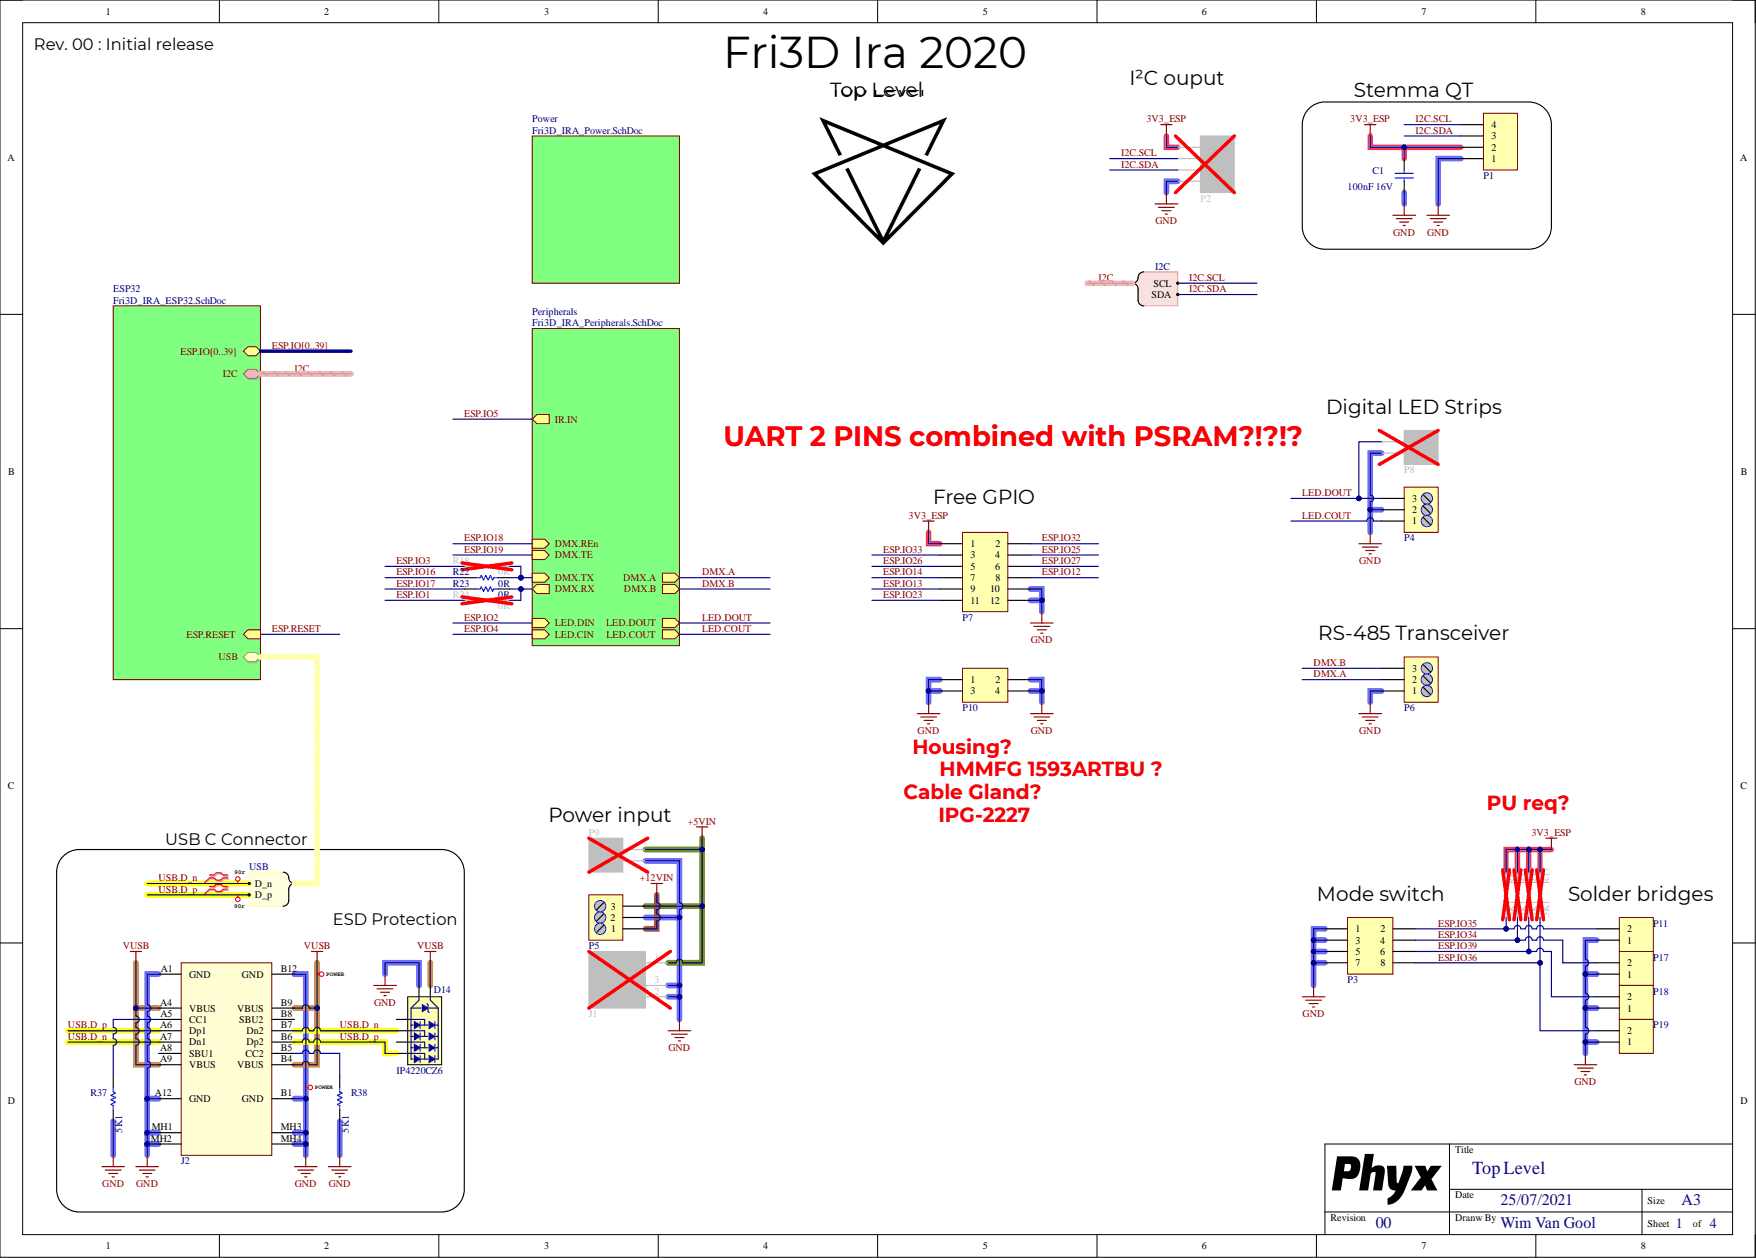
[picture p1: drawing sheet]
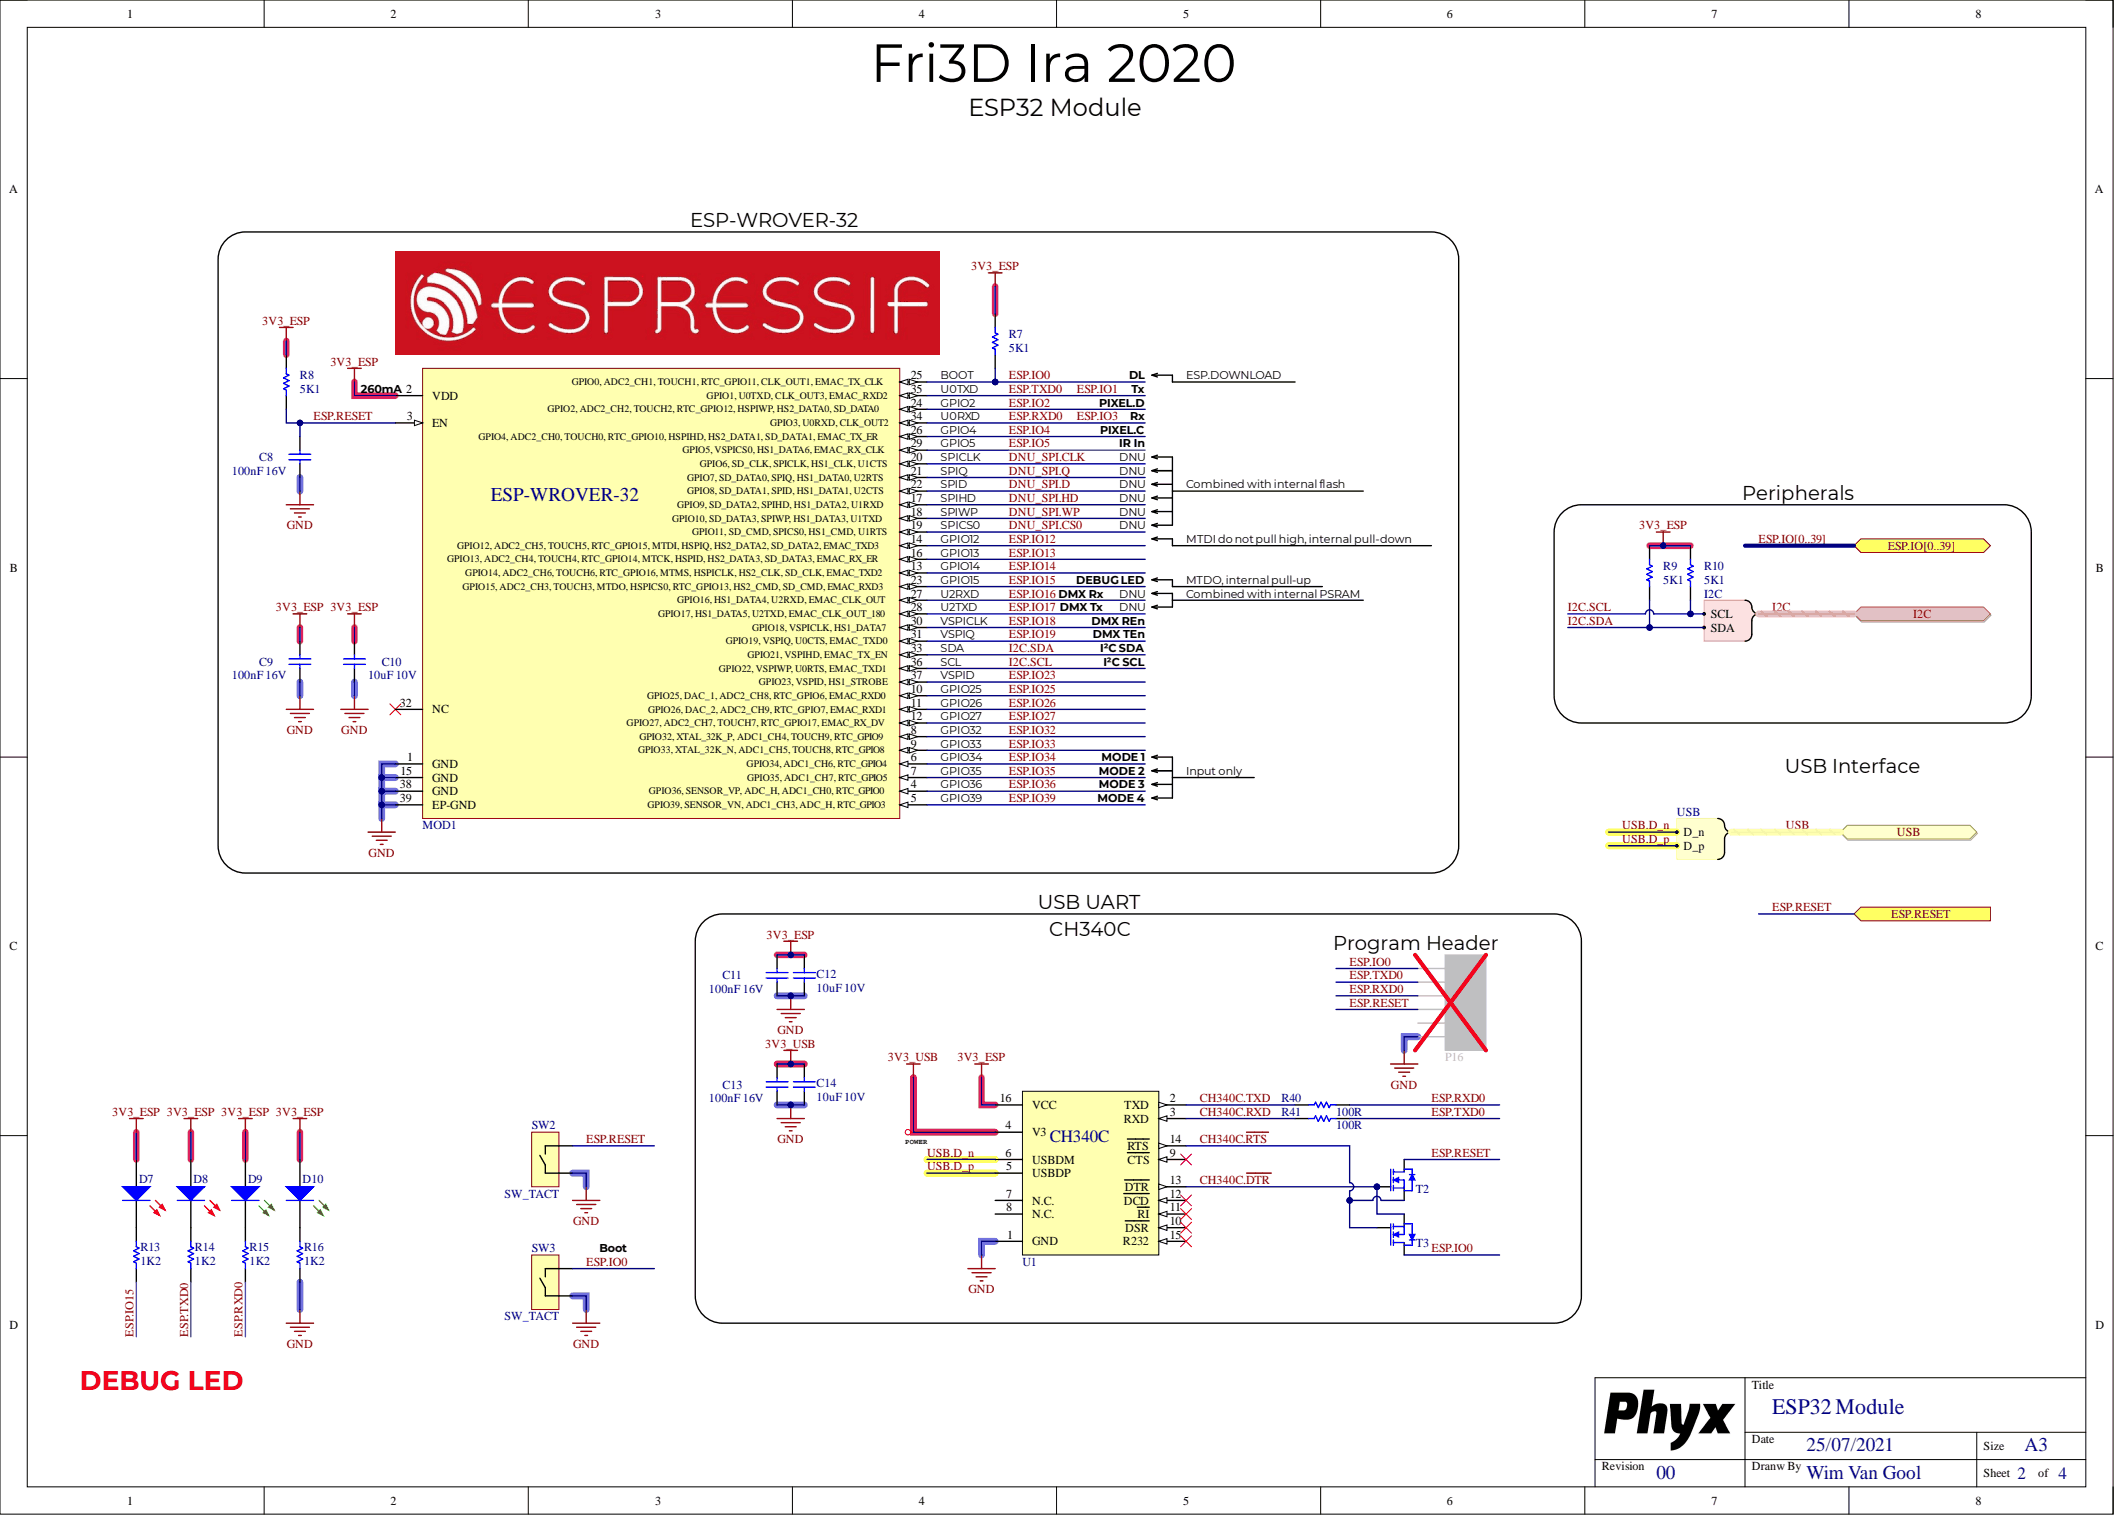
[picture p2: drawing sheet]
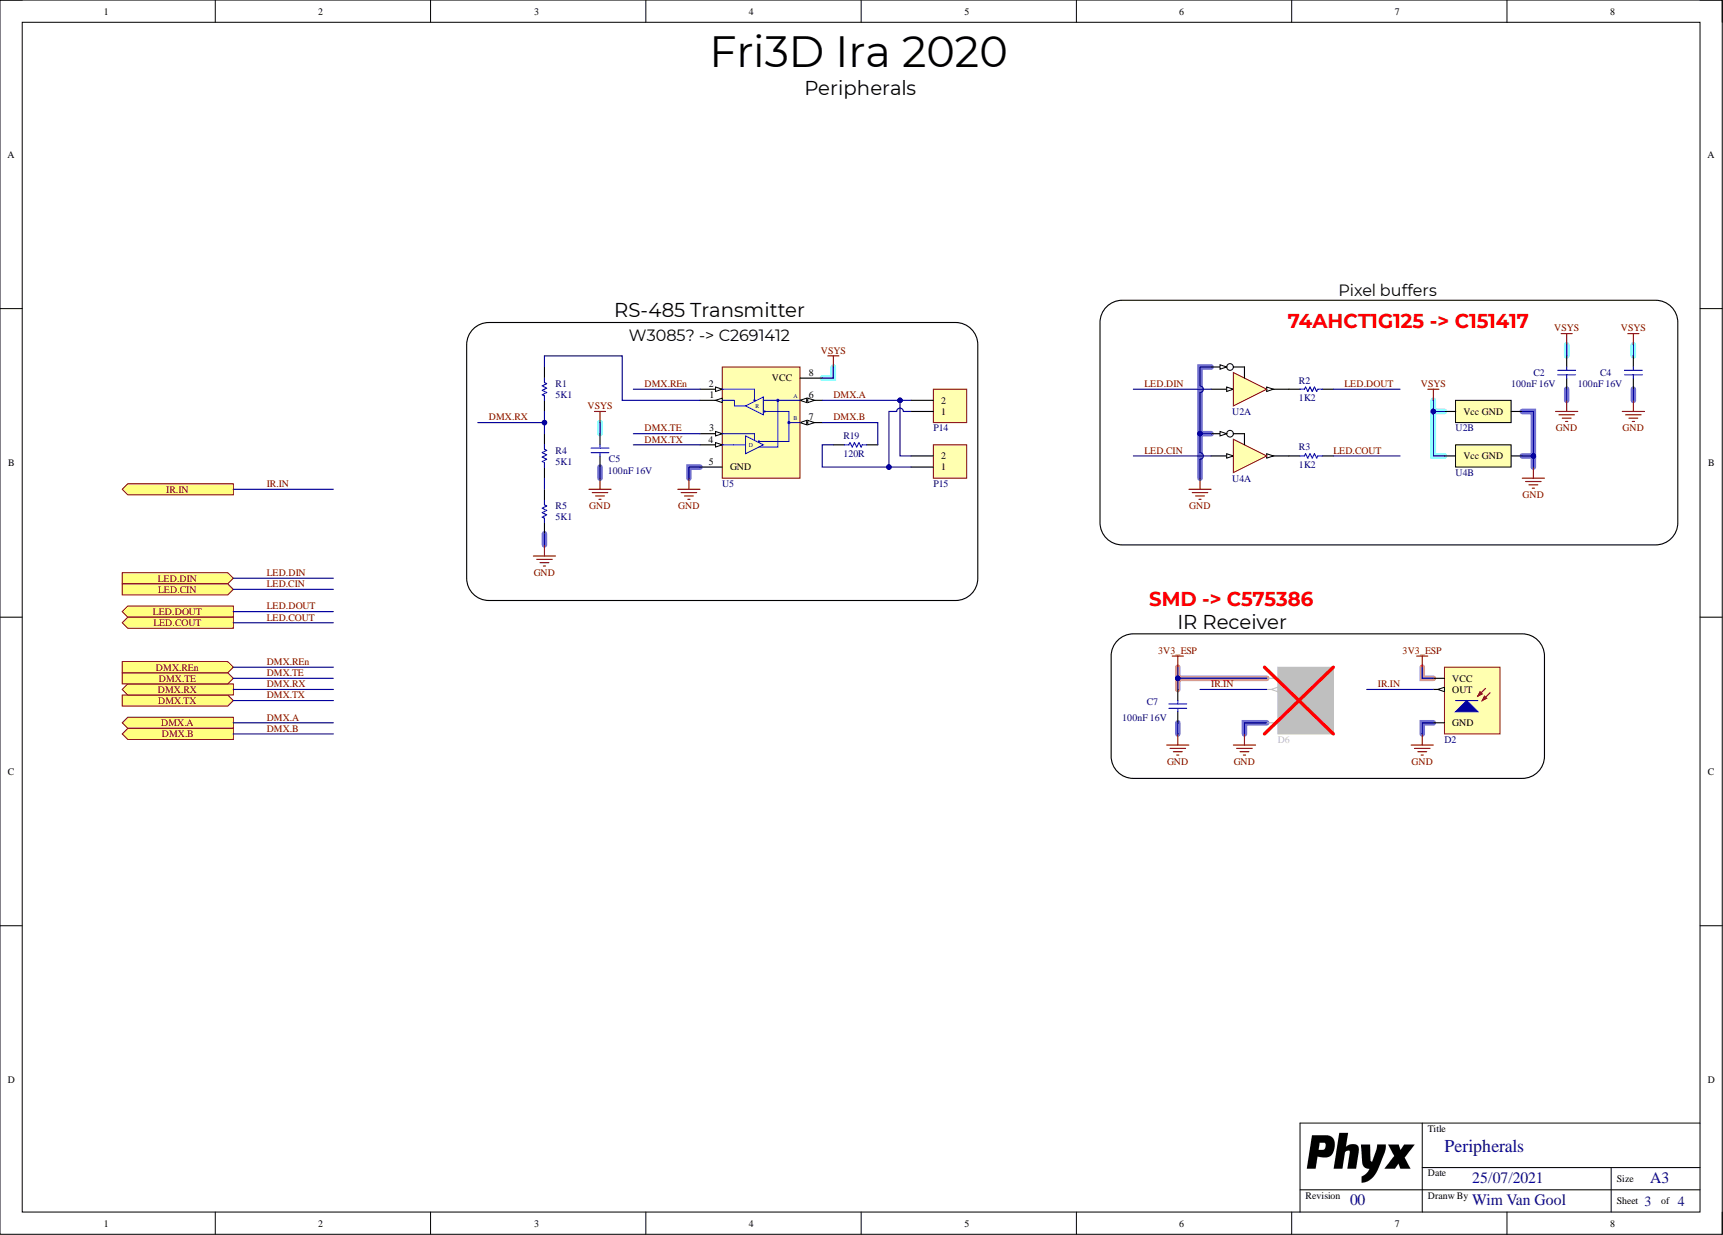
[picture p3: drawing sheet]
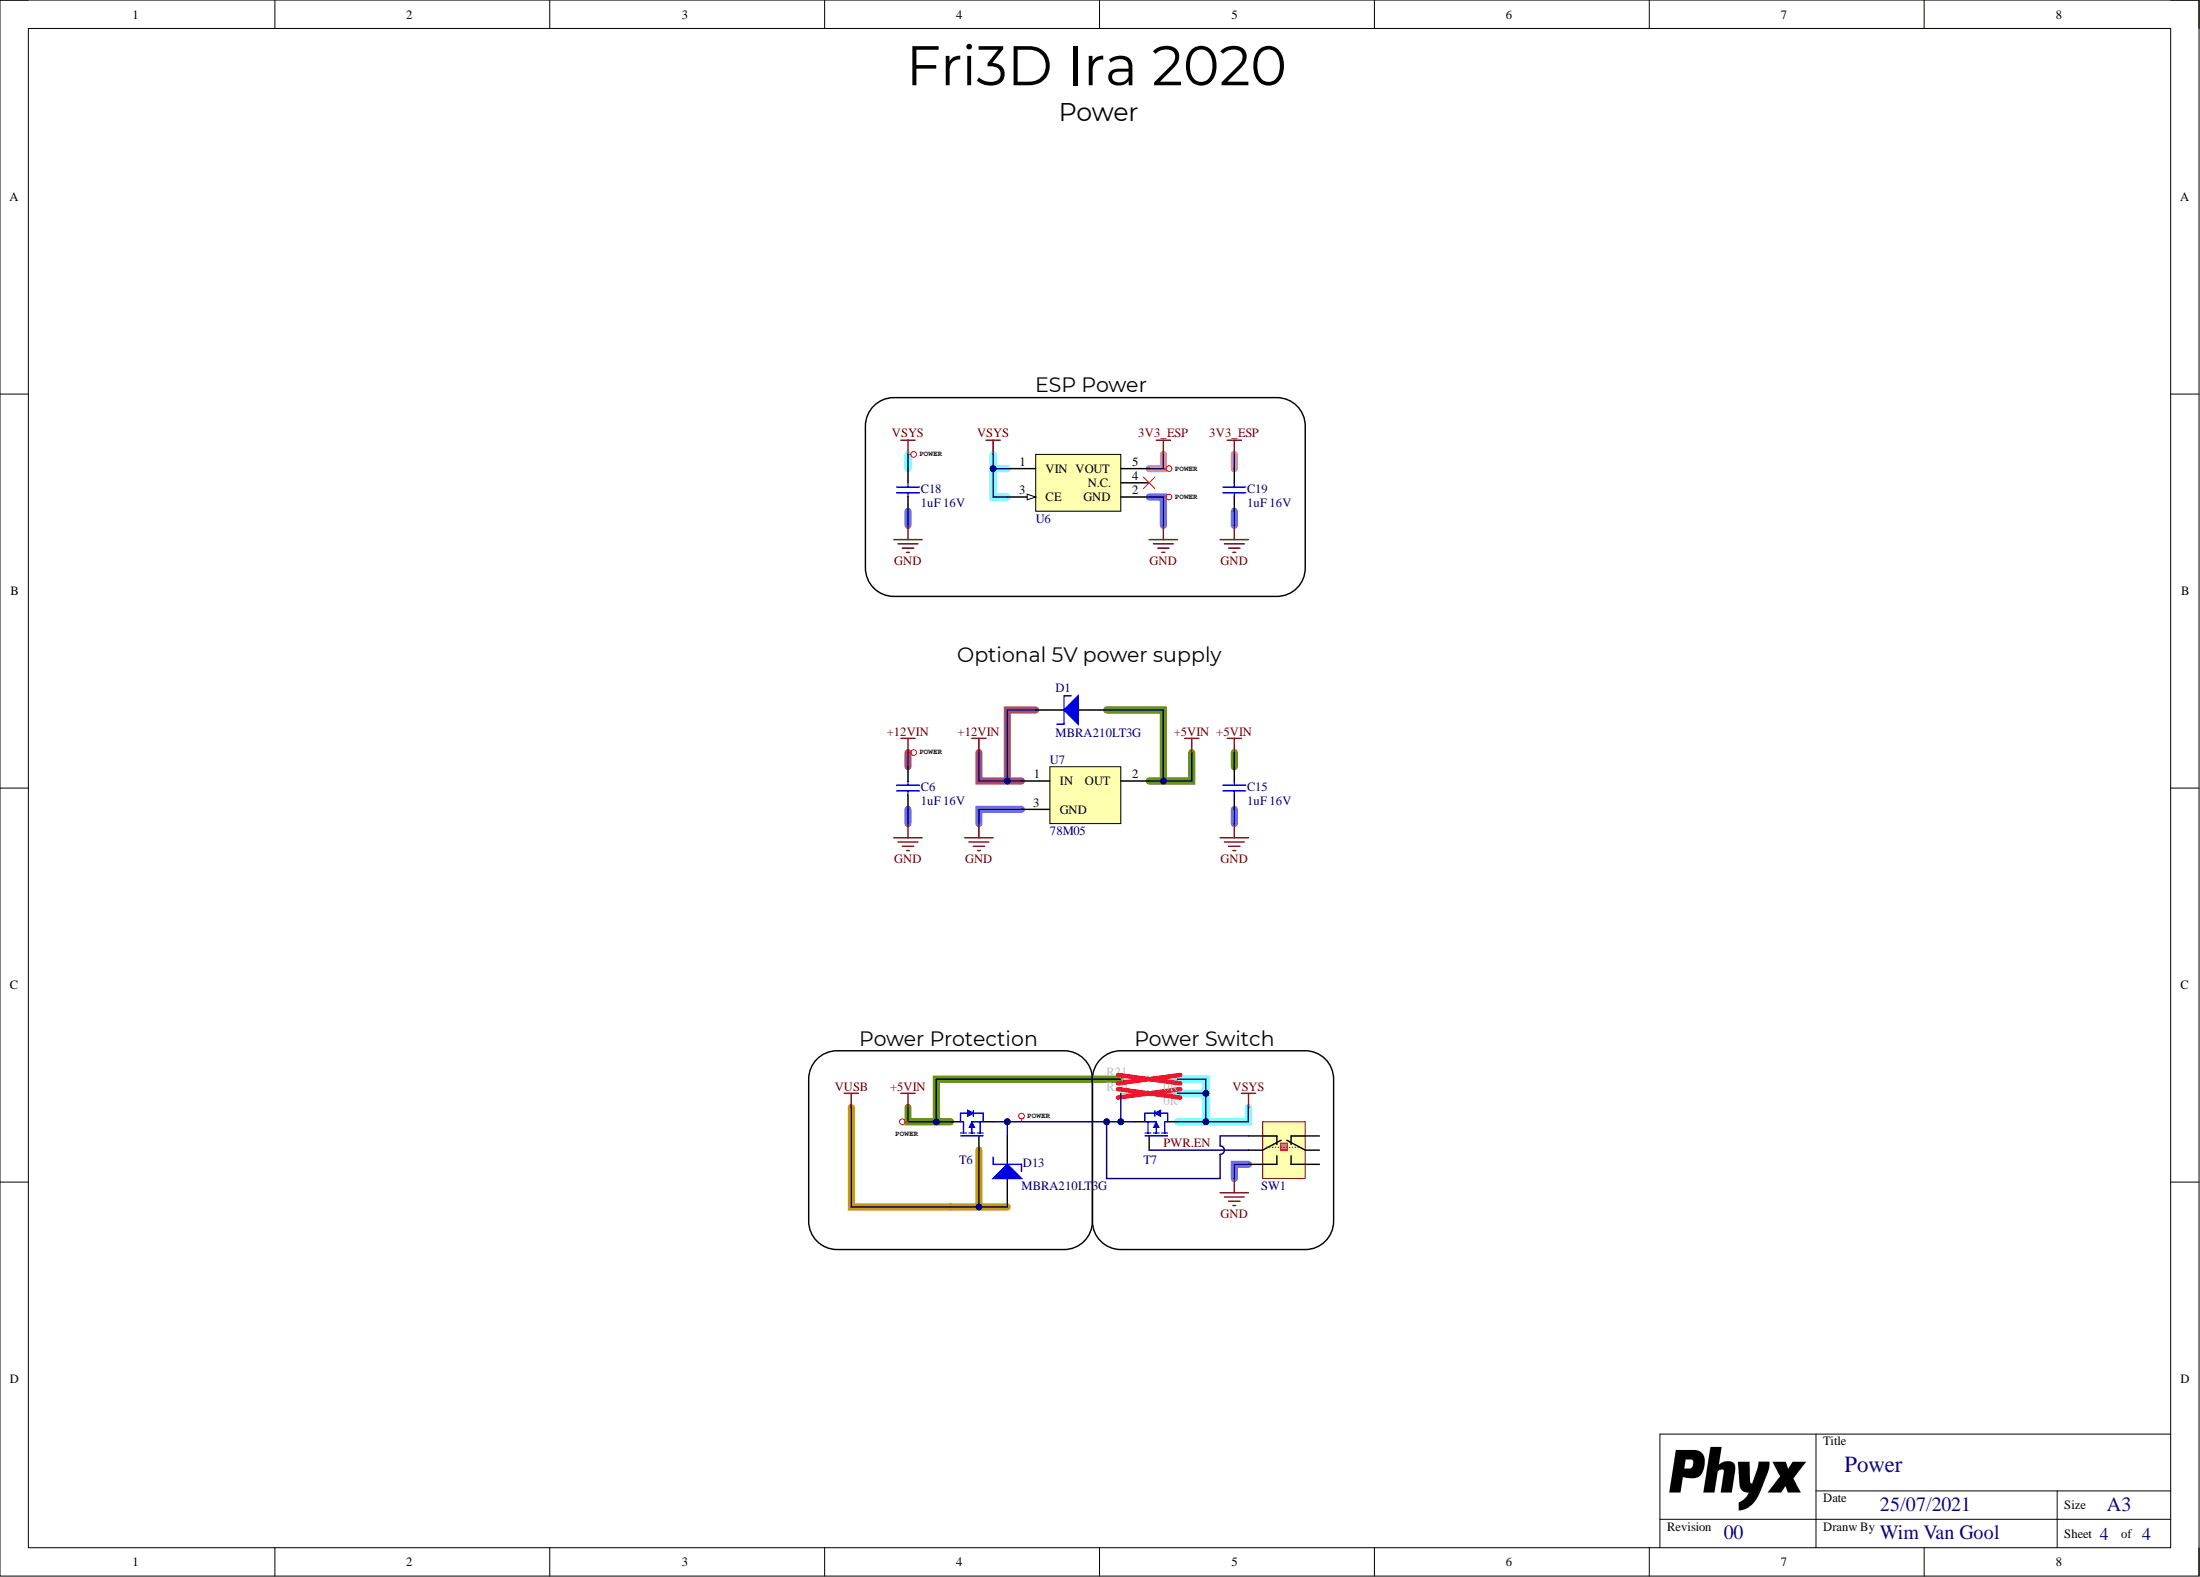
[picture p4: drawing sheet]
# Altium project Fri3D_IRA_00.PrjPcb
PCB_ENGINEER: WimVG; PCB_REV: 00; PCB_TITLE: Fri3D Ira 2020
4 sheets, 86 parts. Net scope: hierarchical (ports join the sheet entries above them; power ports are global).
Board file: Fri3D_IRA_00.PcbDoc
Sheets:
  Fri3D_IRA_00.SchDoc
    Peripherals = Fri3D_IRA_Peripherals.SchDoc
    Power = Fri3D_IRA_Power.SchDoc
    ESP32 = Fri3D_IRA_ESP32.SchDoc

## Sheet Fri3D_IRA_00.SchDoc: Top Level
size A3; Date: 25/07/2021; DrawnBy: Wim Van Gool; DocumentNumber: 1; Revision: 00; SheetNumber: 1; SheetTotal: 4

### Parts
C1  value 100nF 16V  [C0603_N]
D14  value IP4220CZ6  [NXP_SOT457]  (hidden comment: TVS Diode Dual USB)
J1  Socket RA 5.5  with 2.5 barrel  [Cliff_DC10]  (value not drawn)
J2  USB 2.0 C Reversible Receptacle Horizontal  [HRO_TYPE-C-31-M-12]  (value not drawn)
P1  Header 1.0mm RA Shrouded 4  [WE_665104131822]  (value not drawn)
P2  Header 4  [HDR1X4]  (value not drawn)
P3  Header 4x2  [HDR2X4]  (value not drawn)
P4  3 Way Screw HDR 5,08mm  [TERM_BLK-0508-3-90]  (value not drawn)
P5  3 Way Screw HDR 5,08mm  [TERM_BLK-0508-3-90]  (value not drawn)
P6  3 Way Screw HDR 5,08mm  [TERM_BLK-0508-3-90]  (value not drawn)
P7  Header 6X2  [HDR2X6]  (value not drawn)
P8  2 Way Screw HDR 5,08mm  [TERM_BLK-0508-2-90]  (value not drawn)
P9  2 Way Screw HDR 5,08mm  [TERM_BLK-0508-2-90]  (value not drawn)
P10  Header 2X2  [HDR2X2]  (value not drawn)
P11  Easy to solder connection  [SOLDER_SW_V_1MM]  (value not drawn)
P17  Easy to solder connection  [SOLDER_SW_V_1MM]  (value not drawn)
P18  Easy to solder connection  [SOLDER_SW_V_1MM]  (value not drawn)
P19  Easy to solder connection  [SOLDER_SW_V_1MM]  (value not drawn)
R6  value 5K1  [R0603_N]  (hidden comment: RESISTOR)
R11  value 5K1  [R0603_N]  (hidden comment: RESISTOR)
R12  value 5K1  [R0603_N]  (hidden comment: RESISTOR)
R17  value 5K1  [R0603_N]  (hidden comment: RESISTOR)
R18  value 0R  [R0603_N]  (hidden comment: RESISTOR)
R22  value 0R  [R0603_N]  (hidden comment: RESISTOR)
R23  value 0R  [R0603_N]  (hidden comment: RESISTOR)
R24  value 0R  [R0603_N]  (hidden comment: RESISTOR)
R37  value 5K1  [R0603_N]  (hidden comment: RESISTOR)
R38  value 5K1  [R0603_N]  (hidden comment: RESISTOR)

### Blocks framed on the sheet
Stemma QT: C1 P1

### Sub-sheets
ESP32 = Fri3D_IRA_ESP32.SchDoc: I2C (harness I2C), USB (harness USB), ESP.RESET (in), ESP.IO[0..39] (bidir)
Peripherals = Fri3D_IRA_Peripherals.SchDoc: LED.DIN (in), LED.DOUT (out), IR.IN (out), DMX.RX (out), DMX.A (out), DMX.B (out), LED.CIN (in), LED.COUT (out), DMX.TX (in), DMX.REn (in), DMX.TE (in)
Power = Fri3D_IRA_Power.SchDoc: no entries

### Harnesses
USB: D_p, D_n
I2C: SDA, SCL

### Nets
3V3_ESP: C1.1 P1.2 P2.4 P7.1 R6.1 R11.1 R12.1 R17.1
+5VIN: J1.1 P5.3 P9.2
+12VIN: P5.1
GND: C1.2 D14.2(GND) J1.2 J1.3 J2.A1(GND) J2.A12(GND) J2.B1(GND) J2.B12(GND) J2.MH1(Tab) J2.MH2(Tab) J2.MH3(Tab) J2.MH4(Tab) P1.1 P2.1 P3.1 P3.3 P3.5 P3.7 P4.2 P5.2 P6.1 P7.10 P7.12 P8.1 P9.1 P10.1 P10.2 P10.3 P10.4 P11.1 P17.1 P18.1 P19.1 R37.2 R38.2
VUSB: D14.5(VBus) J2.A4(VBUS) J2.A9(VBUS) J2.B4(VBUS) J2.B9(VBUS)
DMX.A: P6.2 ; sheet Peripherals/DMX.A
DMX.B: P6.3 ; sheet Peripherals/DMX.B
DMX.RX: R23.1 R24.1 ; sheet Peripherals/DMX.RX
DMX.TX: R18.1 R22.1 ; sheet Peripherals/DMX.TX
ESP.IO1: R24.2
ESP.IO3: R18.2
ESP.IO12: P7.8
ESP.IO13: P7.9
ESP.IO14: P7.7
ESP.IO16: R22.2
ESP.IO17: R23.2
ESP.IO23: P7.11
ESP.IO25: P7.4
ESP.IO26: P7.5
ESP.IO27: P7.6
ESP.IO32: P7.2
ESP.IO33: P7.3
ESP.IO34: P3.4 P17.2 R11.2
ESP.IO35: P3.2 P11.2 R6.2
ESP.IO36: P3.8 P19.2 R17.2
ESP.IO39: P3.6 P18.2 R12.2
I2C.SCL: P1.4 P2.3 ; sheet ESP32/I2C.SCL
I2C.SDA: P1.3 P2.2 ; sheet ESP32/I2C.SDA
LED.COUT: P4.1 ; sheet Peripherals/LED.COUT
LED.DOUT: P4.3 P8.2 ; sheet Peripherals/LED.DOUT
USB.D_n: D14.1 J2.A7(Dn1) J2.B7(Dn2) ; sheet ESP32/USB.D_n
USB.D_p: D14.6 J2.A6(Dp1) J2.B6(Dp2) ; sheet ESP32/USB.D_p
NetJ2_A5: J2.A5(CC1) R37.1
NetJ2_B5: J2.B5(CC2) R38.1

Not connected (* = marked no-connect by the designer): D14 3 4; J2 A8(SBU1) B8(SBU2)

### Buses and harness runs
bus ESP.IO[0..39] = sheet ESP32/ESP.IO[0..39]
harness I2C = sheet ESP32/I2C

### Layout directives
net class 90r: USB.D_n, USB.D_p
differential pair: USB.D_n, USB.D_p
net class POWER: GND, VUSB

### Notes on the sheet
- Rev. 00 : Initial release
- I²C ouput
- (near P8) Digital LED Strips
- UART 2 PINS combined with PSRAM?!?!?
- (near P7) Free GPIO
- (near P6) RS-485 Transceiver
- (near P10) Housing?
- (near P9) Power input
- Cable Gland?
- IPG-2227
- HMMFG 1593ARTBU ?
- PU req?
- USB C Connector
- ESD Protection
- (near P3) Mode switch
- Solder bridges

## Sheet Fri3D_IRA_Peripherals.SchDoc: Peripherals
size A3; Date: 25/07/2021; DrawnBy: Wim Van Gool; DocumentNumber: 3; Revision: 00; SheetNumber: 3; SheetTotal: 4

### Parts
C2  value 100nF 16V  [C0603_N]
C4  value 100nF 16V  [C0603_N]
C5  value 100nF 16V  [C0603_N]
C7  value 100nF 16V  [C0603_N]
D2  ZIRM-5042B-42-Z2 Infrared Receiver 38 kHz 45° 2.7-5.5V 940nm  [CHAU_ZIRM-5042B-42-Z2]  (value not drawn)
D6  IRM-3638N3F14 Infrared Receiver 38 kHz 45° 2.7-5.5V  [VIS_TSOP381x_BENT]  (value not drawn)
P14  Easy to solder connection  [SOLDER_SW_V_1MM]  (value not drawn)
P15  Header 2  [HDR1X2]  (value not drawn)
R1  value 5K1  [R0603_N]  (hidden comment: RESISTOR)
R2  value 1K2  [R0603_N]  (hidden comment: RESISTOR)
R3  value 1K2  [R0603_N]  (hidden comment: RESISTOR)
R4  value 5K1  [R0603_N]  (hidden comment: RESISTOR)
R5  value 5K1  [R0603_N]  (hidden comment: RESISTOR)
R19  value 120R  [R1206]  (hidden comment: RESISTOR)
U2  SN74AHCT1G125DCKR  Buffer, Tri-State, 4.5V to 5.5V  [TI_DCK_R-PDSO-G5]  (value not drawn)  (parts A,B of 2)
U4  SN74AHCT1G125DCKR  Buffer, Tri-State, 4.5V to 5.5V  [TI_DCK_R-PDSO-G5]  (value not drawn)  (parts A,B of 2)
U5  RS-485 5V Transceiver  [SOIC_N_8]  (value not drawn)

### Blocks framed on the sheet
74AHCT1G125 -> C151417: C2 C4 R2 R3 U2 U4
RS-485 Transmitter: C5 P14 P15 R1 R4 R5 R19 U5
IR Receiver: C7 D2 D6

### Ports
DMX.A (out), DMX.B (out), DMX.REn (in), DMX.RX (out), DMX.TE (in), DMX.TX (in), IR.IN (out), LED.CIN (in), LED.COUT (out), LED.DIN (in), LED.DOUT (out)

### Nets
3V3_ESP: C7.1 D2.3(VCC) D6.3(VCC)
GND: C2.2 C4.2 C5.2 C7.2 D2.2(GND) D6.2(GND) R5.2 U2.1(~{OE}) U2.3(GND) U4.1(~{OE}) U4.3(GND) U5.5(GND)
VSYS: C2.1 C4.1 C5.1 U2.5(Vcc) U4.5(Vcc) U5.8(VCC)
DMX.A: P14.2 P15.2 U5.6(A) ; port DMX.A
DMX.B: R19.2 U5.7(B) ; port DMX.B
DMX.REn: U5.2(~{RE}) ; port DMX.REn
DMX.RX: R1.2 R4.1 ; port DMX.RX
DMX.TE: U5.3(DE) ; port DMX.TE
DMX.TX: U5.4(DI) ; port DMX.TX
IR.IN: D2.1(OUT) D6.1(OUT) ; port IR.IN  [project net ESP.IO5]
LED.CIN: U4.2(A) ; port LED.CIN  [project net ESP.IO4]
LED.COUT: R3.2 ; port LED.COUT
LED.DIN: U2.2(A) ; port LED.DIN  [project net ESP.IO2]
LED.DOUT: R2.2 ; port LED.DOUT
NetP14_1: P14.1 P15.1 R19.1
NetR1_1: R1.1 U5.1(RO)
NetR2_1: R2.1 U2.4(Y)
NetR3_1: R3.1 U4.4(Y)
NetR4_2: R4.2 R5.1

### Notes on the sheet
- Pixel buffers
- (near U5) W3085? -> C2691412
- SMD -> C575386

## Sheet Fri3D_IRA_Power.SchDoc: Power
size A3; Date: 25/07/2021; DrawnBy: Wim Van Gool; DocumentNumber: 4; Revision: 00; SheetNumber: 4; SheetTotal: 4

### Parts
C6  value 1uF 16V  [C0603_N]  (hidden comment: CAP_CERAMIC)
C15  value 1uF 16V  [C0603_N]  (hidden comment: CAP_CERAMIC)
C18  value 1uF 16V  [C0603_N]  (hidden comment: CAP_CERAMIC)
C19  value 1uF 16V  [C0603_N]  (hidden comment: CAP_CERAMIC)
D1  MBRA210LT3G  [SMA_AC]
D13  MBRA210LT3G  [SMA_AC]
R20  value 0R  [R0603_N]  (hidden comment: RESISTOR)
R21  value 0R  [R0603_N]  (hidden comment: RESISTOR)
SW1  Mini slide switch 2P2T  [MSS22D18]  (value not drawn)
T6  -2.3A -20V P-Ch MOSFET Vgs -1V  [SOT23-3]  (value not drawn)
T7  -2.3A -20V P-Ch MOSFET Vgs -1V  [SOT23-3]  (value not drawn)
U6  3V3 LDO 700mA 50mV  [SOT23-5]  (value not drawn)
U7  78M05  [TO-252]

### Blocks framed on the sheet
ESP Power: C18 C19 U6
Power Protection: D13 T6
Power Switch: R20 R21 SW1 T7

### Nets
3V3_ESP: C19.1 U6.5(VOUT)
+5VIN: C15.1 D1.A R21.2 T6.3(D) U7.2(OUT)
+12VIN: C6.1 D1.C U7.1(IN)
GND: C6.2 C15.2 C18.2 C19.2 SW1.5 U6.2(GND) U7.3(GND)
VSYS: C18.1 R20.1 R21.1 T7.3(D) U6.1(VIN) U6.3(CE)
VUSB: D13.A T6.1(G)
PWR.EN: SW1.3 T7.1(G)
NetD13_C: D13.C R20.2 SW1.1 T6.2(S) T7.2(S)

Not connected (* = marked no-connect by the designer): SW1 2 4 6(5); U6 4(N.C.)*

### Layout directives
net class POWER: 3V3_ESP, +5VIN, +12VIN, GND, NetD13_C, VSYS

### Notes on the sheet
- (near D1) Optional 5V power supply

## Sheet Fri3D_IRA_ESP32.SchDoc: ESP32 Module
size A3; Date: 25/07/2021; DrawnBy: Wim Van Gool; DocumentNumber: 2; Revision: 00; SheetNumber: 2; SheetTotal: 4

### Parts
C8  value 100nF 16V  [C0603_N]
C9  value 100nF 16V  [C0603_N]
C10  value 10uF 10V  [C0805_N]  (hidden comment: CAP_CERAMIC)
C11  value 100nF 16V  [C0603_N]
C12  value 10uF 10V  [C0805_N]  (hidden comment: CAP_CERAMIC)
C13  value 100nF 16V  [C0603_N]
C14  value 10uF 10V  [C0805_N]  (hidden comment: CAP_CERAMIC)
D7  Default 0805 Red LED  [LED_0805_RD]  (value not drawn)
D8  Default 0805 Red LED  [LED_0805_RD]  (value not drawn)
D9  Default 0805 Green LED  [LED_0805_GR]  (value not drawn)
D10  Default 0805 Green LED  [LED_0805_GR]  (value not drawn)
MOD1  ESP-32 based ESP-WROVER-32  [ESP-WROVER-32]  (value not drawn)
P16  Header 6  [HDR1X6]  (value not drawn)
R7  value 5K1  [R0603_N]  (hidden comment: RESISTOR)
R8  value 5K1  [R0603_N]  (hidden comment: RESISTOR)
R9  value 5K1  [R0603_N]  (hidden comment: RESISTOR)
R10  value 5K1  [R0603_N]  (hidden comment: RESISTOR)
R13  value 1K2  [R0603_N]  (hidden comment: RESISTOR)
R14  value 1K2  [R0603_N]  (hidden comment: RESISTOR)
R15  value 1K2  [R0603_N]  (hidden comment: RESISTOR)
R16  value 1K2  [R0603_N]  (hidden comment: RESISTOR)
R40  value 100R  [R0603_N]  (hidden comment: RESISTOR)
R41  value 100R  [R0603_N]  (hidden comment: RESISTOR)
SW2  SW_TACT  [WE_430181038816]
SW3  SW_TACT  [WE_430181038816]
T2  0.2A N-Ch MOSFET Vgs 3.2  [SOT23-3]  (value not drawn)
T3  0.2A N-Ch MOSFET Vgs 3.2  [SOT23-3]  (value not drawn)
U1  USB to full UART with internal crystal  [SOIC_N_16]  (value not drawn)

### Blocks framed on the sheet
ESP-WROVER-32: C8-C10 MOD1 R7 R8
Peripherals: R9 R10

### Ports
ESP.IO[0..39] (bidir), ESP.RESET (in), I2C (harness I2C), USB (harness USB)

### Harnesses
I2C: SDA, SCL
USB: D_p, D_n

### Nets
3V3_ESP: C9.1 C10.1 C11.1 C12.2 D7.1(A) D8.1(A) D9.1(A) D10.1(A) MOD1.2(VDD) R7.1 R8.1 R9.1 R10.1 U1.16(VCC)
3V3_USB: C13.1 C14.2 U1.4(V3)
GND: C8.2 C9.2 C10.2 C11.2 C12.1 C13.2 C14.1 MOD1.1(GND) MOD1.15(GND) MOD1.38(GND) MOD1.39(EP-GND) P16.1 R16.2 SW2.2 SW3.2 U1.1(GND)
CH340C.~{DTR}: T2.1(G) T3.2(S) U1.13(~{DTR})
CH340C.~{RTS}: T2.2(S) T3.1(G) U1.14(~{RTS})
CH340C.RXD: R41.1 U1.3(RXD)
CH340C.TXD: R40.1 U1.2(TXD)
DNU_SPI.CLK: MOD1.20(GPIO6,_SD_CLK,_SPICLK,_HS1_CLK,_U1CTS)
DNU_SPI.CS0: MOD1.19(GPIO11,_SD_CMD,_SPICS0,_HS1_CMD,_U1RTS)
DNU_SPI.D: MOD1.22(GPIO8,_SD_DATA1,_SPID,_HS1_DATA1,_U2CTS)
DNU_SPI.HD: MOD1.17(GPIO9,_SD_DATA2,_SPIHD,_HS1_DATA2,_U1RXD)
DNU_SPI.Q: MOD1.21(GPIO7,_SD_DATA0,_SPIQ,_HS1_DATA0,_U2RTS)
DNU_SPI.WP: MOD1.18(GPIO10,_SD_DATA3,_SPIWP,_HS1_DATA3,_U1TXD)
ESP.IO0: MOD1.25(GPIO0,_ADC2_CH1,_TOUCH1,_RTC_GPIO11,_CLK_OUT1,_EMAC_TX_CLK) P16.6 R7.2 SW3.1 T3.3(D)
ESP.IO1: MOD1.35(GPIO1,_U0TXD,_CLK_OUT3,_EMAC_RXD2) P16.5 R14.2 R41.2  [also labelled ESP.TXD0]
ESP.IO2: MOD1.24(GPIO2,_ADC2_CH2,_TOUCH2,_RTC_GPIO12,_HSPIWP,_HS2_DATA0,_SD_DATA0)
ESP.IO3: MOD1.34(GPIO3,_U0RXD,_CLK_OUT2) P16.4 R15.2 R40.2  [also labelled ESP.RXD0]
ESP.IO4: MOD1.26(GPIO4,_ADC2_CH0,_TOUCH0,_RTC_GPIO10,_HSPIHD,_HS2_DATA1,_SD_DATA1,_EMAC_TX_ER)
ESP.IO5: MOD1.29(GPIO5,_VSPICS0,_HS1_DATA6,_EMAC_RX_CLK)
ESP.IO12: MOD1.14(GPIO12,_ADC2_CH5,_TOUCH5,_RTC_GPIO15,_MTDI,_HSPIQ,_HS2_DATA2,_SD_DATA2,_EMAC_TXD3)
ESP.IO13: MOD1.16(GPIO13,_ADC2_CH4,_TOUCH4,_RTC_GPIO14,_MTCK,_HSPID,_HS2_DATA3,_SD_DATA3,_EMAC_RX_ER)
ESP.IO14: MOD1.13(GPIO14,_ADC2_CH6,_TOUCH6,_RTC_GPIO16,_MTMS,_HSPICLK,_HS2_CLK,_SD_CLK,_EMAC_TXD2)
ESP.IO15: MOD1.23(GPIO15,_ADC2_CH3,_TOUCH3,_MTDO,_HSPICS0,_RTC_GPIO13,_HS2_CMD,_SD_CMD,_EMAC_RXD3) R13.2
ESP.IO16: MOD1.27(GPIO16,_HS1_DATA4,_U2RXD,_EMAC_CLK_OUT)
ESP.IO17: MOD1.28(GPIO17,_HS1_DATA5,_U2TXD,_EMAC_CLK_OUT_180)
ESP.IO18: MOD1.30(GPIO18,_VSPICLK,_HS1_DATA7)  [project net DMX.REn]
ESP.IO19: MOD1.31(GPIO19,_VSPIQ,_U0CTS,_EMAC_TXD0)  [project net DMX.TE]
ESP.IO23: MOD1.37(GPIO23,_VSPID,_HS1_STROBE)
ESP.IO25: MOD1.10(GPIO25,_DAC_1,_ADC2_CH8,_RTC_GPIO6,_EMAC_RXD0)
ESP.IO26: MOD1.11(GPIO26,_DAC_2,_ADC2_CH9,_RTC_GPIO7,_EMAC_RXD1)
ESP.IO27: MOD1.12(GPIO27,_ADC2_CH7,_TOUCH7,_RTC_GPIO17,_EMAC_RX_DV)
ESP.IO32: MOD1.8(GPIO32,_XTAL_32K_P,_ADC1_CH4,_TOUCH9,_RTC_GPIO9)
ESP.IO33: MOD1.9(GPIO33,_XTAL_32K_N,_ADC1_CH5,_TOUCH8,_RTC_GPIO8)
ESP.IO34: MOD1.6(GPIO34,_ADC1_CH6,_RTC_GPIO4)
ESP.IO35: MOD1.7(GPIO35,_ADC1_CH7,_RTC_GPIO5)
ESP.IO36: MOD1.4(GPIO36,_SENSOR_VP,_ADC_H,_ADC1_CH0,_RTC_GPIO0)
ESP.IO39: MOD1.5(GPIO39,_SENSOR_VN,_ADC1_CH3,_ADC_H,_RTC_GPIO3)
ESP.RESET: C8.1 MOD1.3(EN) P16.3 R8.2 SW2.1 T2.3(D) ; port ESP.RESET
I2C.SCL: MOD1.36(GPIO22,_VSPIWP,_U0RTS,_EMAC_TXD1) R10.2 ; port I2C.SCL
I2C.SDA: MOD1.33(GPIO21,_VSPIHD,_EMAC_TX_EN) R9.2 ; port I2C.SDA
USB.D_n: U1.6(USBDM) ; port USB.D_n
USB.D_p: U1.5(USBDP) ; port USB.D_p
NetD7_2: D7.2(K) R13.1
NetD8_2: D8.2(K) R14.1
NetD9_2: D9.2(K) R15.1
NetD10_2: D10.2(K) R16.1

Not connected (* = marked no-connect by the designer): MOD1 32(NC)*; P16 2; U1 7(N.C.) 8(N.C.) 9(~{CTS})* 10(~{DSR})* 11(~{RI})* 12(~{DCD})* 15(R232)*

### Buses and harness runs
bus ESP.IO[0..39] = port ESP.IO[0..39]
harness I2C = port I2C
harness USB = port USB

### Layout directives
net class POWER: 3V3_USB

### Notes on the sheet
- BOOT
- U0TXD
- DL
- Tx
- ESP.DOWNLOAD
- (near MOD1) 260mA
- (near MOD1) SPICLK
- U0RXD
- GPIO2
- (near MOD1) GPIO4
- (near MOD1) GPIO5
- IR In
- Rx
- DNU
- PIXEL.D
- PIXEL.C
- (near MOD1) SPIQ
- (near MOD1) SPID
- (near MOD1) SPIHD
- (near MOD1) SPIWP
- (near MOD1) SPICS0
- Combined with internal flash
- (near MOD1) U2RXD
- (near MOD1) GPIO12
- (near MOD1) GPIO13
- (near MOD1) GPIO14
- (near MOD1) GPIO15
- DMX Rx
- DEBUG LED
- MTDI do not pull high, internal pull-down
- MTDO, internal pull-up
- Combined with internal PSRAM
- (near MOD1) SDA
- (near MOD1) SCL
- (near MOD1) VSPICLK
- (near MOD1) VSPIQ
- (near MOD1) U2TXD
- DMX Tx
- I²C SDA
- I²C SCL
- DMX REn
- DMX TEn
- (near MOD1) VSPID
- (near MOD1) GPIO25
- (near MOD1) GPIO26
- (near MOD1) GPIO27
- (near MOD1) GPIO32
- (near MOD1) GPIO34
- (near MOD1) GPIO35
- (near MOD1) GPIO36
- (near MOD1) GPIO39
- (near MOD1) GPIO33
- MODE 1
- MODE 2
- MODE 3
- MODE 4
- Input only
- USB Interface
- USB UART
- CH340C
- (near P16) Program Header
- (near SW3) Boot

## Nets that join several sheets
3V3_ESP: Fri3D_IRA_00 (8 pins), Fri3D_IRA_Peripherals (C7.1 D2.3 D6.3), Fri3D_IRA_Power (C19.1 U6.5), Fri3D_IRA_ESP32 (14 pins)
+5VIN: Fri3D_IRA_00 (J1.1 P5.3 P9.2), Fri3D_IRA_Power (5 pins)
+12VIN: Fri3D_IRA_00 (P5.1), Fri3D_IRA_Power (C6.1 D1.C U7.1)
GND: Fri3D_IRA_00 (35 pins), Fri3D_IRA_Peripherals (12 pins), Fri3D_IRA_Power (7 pins), Fri3D_IRA_ESP32 (16 pins)
VSYS: Fri3D_IRA_Peripherals (6 pins), Fri3D_IRA_Power (6 pins)
VUSB: Fri3D_IRA_00 (5 pins), Fri3D_IRA_Power (D13.A T6.1)
DMX.A: Fri3D_IRA_00 (P6.2), Fri3D_IRA_Peripherals (P14.2 P15.2 U5.6)
DMX.B: Fri3D_IRA_00 (P6.3), Fri3D_IRA_Peripherals (R19.2 U5.7)
DMX.REn: Fri3D_IRA_Peripherals (U5.2), Fri3D_IRA_ESP32 (MOD1.30)
DMX.RX: Fri3D_IRA_00 (R23.1 R24.1), Fri3D_IRA_Peripherals (R1.2 R4.1)
DMX.TE: Fri3D_IRA_Peripherals (U5.3), Fri3D_IRA_ESP32 (MOD1.31)
DMX.TX: Fri3D_IRA_00 (R18.1 R22.1), Fri3D_IRA_Peripherals (U5.4)
ESP.IO1: Fri3D_IRA_00 (R24.2), Fri3D_IRA_ESP32 (MOD1.35 P16.5 R14.2 R41.2)
ESP.IO2: Fri3D_IRA_Peripherals (U2.2), Fri3D_IRA_ESP32 (MOD1.24)
ESP.IO3: Fri3D_IRA_00 (R18.2), Fri3D_IRA_ESP32 (MOD1.34 P16.4 R15.2 R40.2)
ESP.IO4: Fri3D_IRA_Peripherals (U4.2), Fri3D_IRA_ESP32 (MOD1.26)
ESP.IO5: Fri3D_IRA_Peripherals (D2.1 D6.1), Fri3D_IRA_ESP32 (MOD1.29)
ESP.IO12: Fri3D_IRA_00 (P7.8), Fri3D_IRA_ESP32 (MOD1.14)
ESP.IO13: Fri3D_IRA_00 (P7.9), Fri3D_IRA_ESP32 (MOD1.16)
ESP.IO14: Fri3D_IRA_00 (P7.7), Fri3D_IRA_ESP32 (MOD1.13)
ESP.IO16: Fri3D_IRA_00 (R22.2), Fri3D_IRA_ESP32 (MOD1.27)
ESP.IO17: Fri3D_IRA_00 (R23.2), Fri3D_IRA_ESP32 (MOD1.28)
ESP.IO23: Fri3D_IRA_00 (P7.11), Fri3D_IRA_ESP32 (MOD1.37)
ESP.IO25: Fri3D_IRA_00 (P7.4), Fri3D_IRA_ESP32 (MOD1.10)
ESP.IO26: Fri3D_IRA_00 (P7.5), Fri3D_IRA_ESP32 (MOD1.11)
ESP.IO27: Fri3D_IRA_00 (P7.6), Fri3D_IRA_ESP32 (MOD1.12)
ESP.IO32: Fri3D_IRA_00 (P7.2), Fri3D_IRA_ESP32 (MOD1.8)
ESP.IO33: Fri3D_IRA_00 (P7.3), Fri3D_IRA_ESP32 (MOD1.9)
ESP.IO34: Fri3D_IRA_00 (P3.4 P17.2 R11.2), Fri3D_IRA_ESP32 (MOD1.6)
ESP.IO35: Fri3D_IRA_00 (P3.2 P11.2 R6.2), Fri3D_IRA_ESP32 (MOD1.7)
ESP.IO36: Fri3D_IRA_00 (P3.8 P19.2 R17.2), Fri3D_IRA_ESP32 (MOD1.4)
ESP.IO39: Fri3D_IRA_00 (P3.6 P18.2 R12.2), Fri3D_IRA_ESP32 (MOD1.5)
I2C.SCL: Fri3D_IRA_00 (P1.4 P2.3), Fri3D_IRA_ESP32 (MOD1.36 R10.2)
I2C.SDA: Fri3D_IRA_00 (P1.3 P2.2), Fri3D_IRA_ESP32 (MOD1.33 R9.2)
LED.COUT: Fri3D_IRA_00 (P4.1), Fri3D_IRA_Peripherals (R3.2)
LED.DOUT: Fri3D_IRA_00 (P4.3 P8.2), Fri3D_IRA_Peripherals (R2.2)
USB.D_n: Fri3D_IRA_00 (D14.1 J2.A7 J2.B7), Fri3D_IRA_ESP32 (U1.6)
USB.D_p: Fri3D_IRA_00 (D14.6 J2.A6 J2.B6), Fri3D_IRA_ESP32 (U1.5)

## Assembly variants
Default: not fitted R20 R21
Minimal: not fitted C1 C3 C4 C5 C6 C11 C12 C13 C14 C15 D1 D6 D8 D9 D13 D14 J1 J2 P1 P2 P4 P5 P6 P7 P10 P14 P15 R1 R3 R4 R5 R6 R9 R10 R11 R12 R14 R15 R17 R18 R19 R20 R22 R23 R24 R37 R38 R40 R41 SW1 SW2 SW3 T2 T3 T6 T7 U1 U3 U4 U5 U7
Development: not fitted D6 J1 P2 P8 P9 P16 R6 R11 R12 R17 R18 R20 R21 R24
